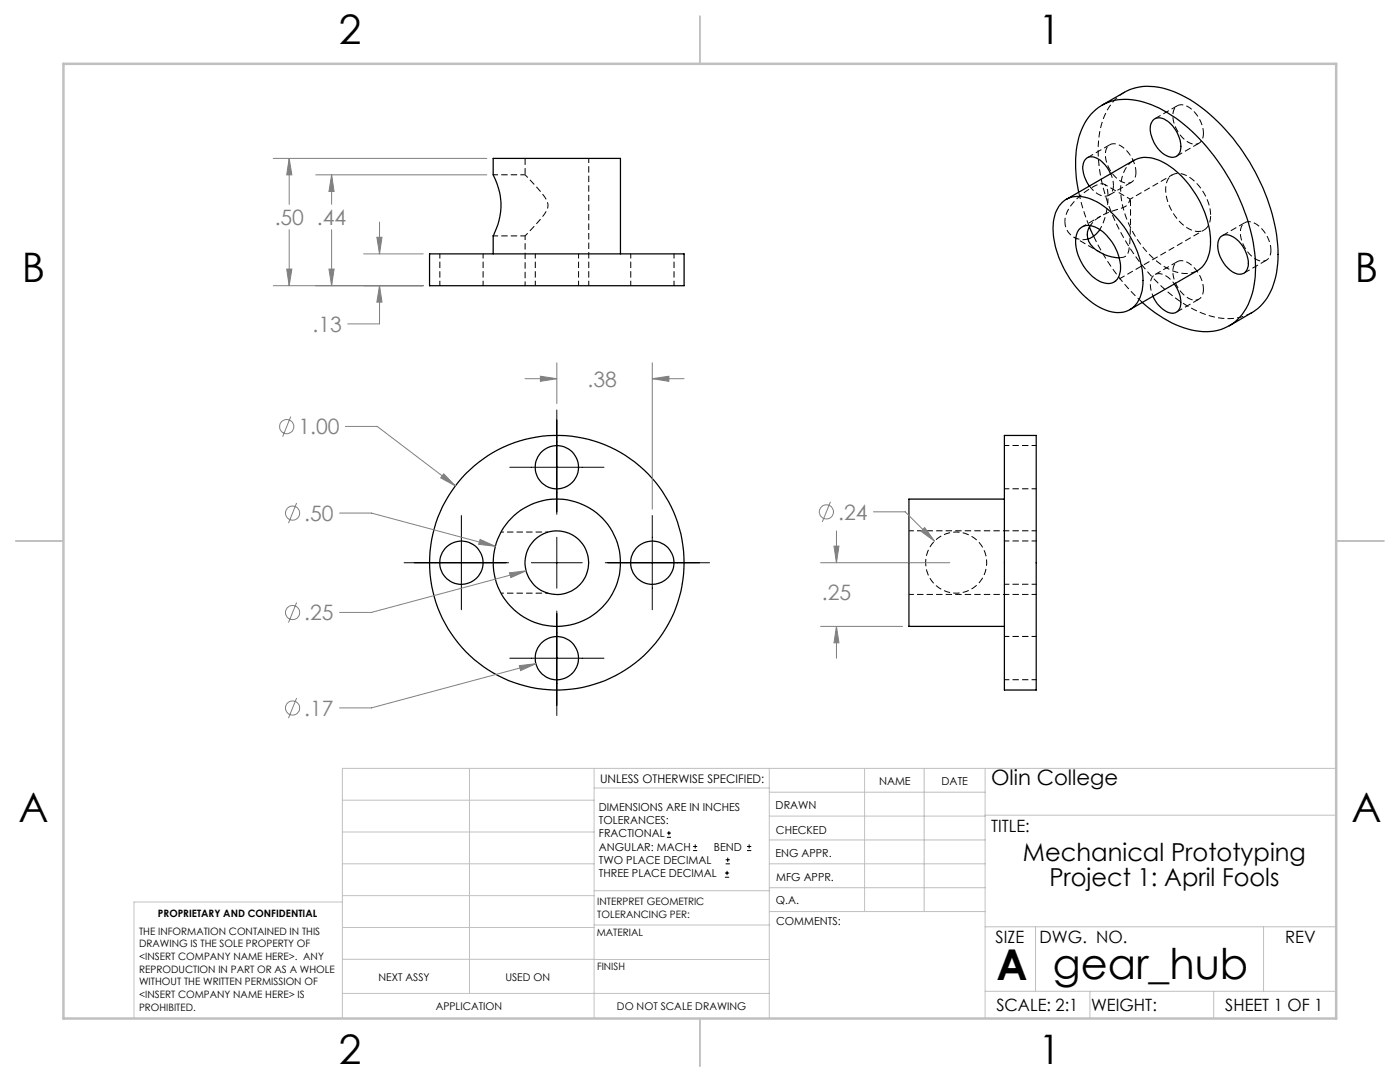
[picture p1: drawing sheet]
<svg xmlns="http://www.w3.org/2000/svg" width="279mm" height="216mm" viewBox="0 0 279 216" stroke-linecap="round" stroke-linejoin="round" font-family="sans-serif">
<path d="M222.3 56.3l18-10.4M234.4 56.6a3.9 3.9 0 0 0-3.6-1.9 2.23 2.23 0 0 0-1.2 2.7l.5 1.7M100 118.4h9.4M109.4 106.2h-9.4" fill="none" stroke="#000" stroke-width=".2" stroke-dasharray="1.3 .6" stroke-dashoffset=".7" stroke-linecap="butt"/>
<g fill="none" stroke="#000" stroke-width=".25">
<path d="M212.8 39.8l13.5-7.8a6.5 6.5 0 0 1 6.6 .8 19.7 19.7 0 0 1 8.7 16 6.1 6.1 0 0 1-2.6 5.2l-13.5 7.8M215.3 38.3a21.8 21.8 0 0 1 .5-12.4 9.4 9.4 0 0 1 11.6-5.8 26.5 26.5 0 0 1 12.7 8.4 40.9 40.9 0 0 1 10.4 22.9 16.5 16.5 0 0 1-2.5 11.3 9.4 9.4 0 0 1-10.2 3.2 23.4 23.4 0 0 1-9.8-5.5M219.9 21l4.5-2.6a11.1 11.1 0 0 1 9.8-.1 31.5 31.5 0 0 1 13.3 11.2 38.4 38.4 0 0 1 7.6 21.3 14.4 14.4 0 0 1-3.6 10.3l-1.6 1.2-4.6 2.7M221.7 34.7a5.1 5.1 0 0 0-4.1-3.4 2.28 2.28 0 0 0-1.4 3.2l.4 1.3 .8 1.3M230.1 24a2.1 2.1 0 0 1 2.9 .2 6.4 6.4 0 0 1 2.5 6.1 1.9 1.9 0 0 1-3.1 .5 6.5 6.5 0 0 1-2.7-6zM85.7 50.7h50.8v6.3h-50.8zM98.4 50.7v-3.6a12.7 12.7 0 0 0 0-12.2v-3.3h25.4v19.1M211.9 40.4a5.3 5.3 0 0 1 6.4-.4 19.4 19.4 0 0 1 9.7 13.9 8.4 8.4 0 0 1-1.7 7.2 5.4 5.4 0 0 1-6.3 .5 19.5 19.5 0 0 1-9.8-15.3 7.7 7.7 0 0 1 1.7-5.9zM215.4 45.7a2.68 2.68 0 0 1 3.4-.3 9.4 9.4 0 0 1 4.8 8.9 2.54 2.54 0 0 1-4 1.9 9.4 9.4 0 0 1-4.8-9.1l.2-.8zM217.4 45.3l.8 1.8M217.6 45a3.5 3.5 0 0 0 1.3 5 8.4 8.4 0 0 0 4.4 1.4M219.5 45.8a4.4 4.4 0 0 1-2.4 1.9"/>
<path d="M234.4 56.7a5.3 5.3 0 0 1 1 5 1.88 1.88 0 0 1-3 .2 5.8 5.8 0 0 1-2.3-2.8M243.6 47.3a2.2 2.2 0 0 1 2.9 .2 6.4 6.4 0 0 1 2.6 5.8 1.78 1.78 0 0 1-2.9 1.1 6.2 6.2 0 0 1-3-6.6zM200.4 86.9h6.4v50.8h-6.4zM200.4 99.6h-19v25.4h19"/>
<circle cx="111.1" cy="93.2" r="4.3"/>
<circle cx="92.1" cy="112.3" r="4.3"/>
<circle cx="111.1" cy="112.3" r="6.4"/>
<circle cx="111.1" cy="112.3" r="25.4"/>
<circle cx="111.1" cy="112.3" r="12.7"/>
<circle cx="130.2" cy="112.3" r="4.3"/>
<circle cx="111.1" cy="131.3" r="4.3"/>
</g>
<path d="M104.8 34.9l1.3 1.4a13.2 13.2 0 0 1 3.2 4.4v.6a9.9 9.9 0 0 1-2.7 3.9l-1.8 1.9M225.6 39.7l-5.2-2.9M233.9 34.9l-8.4 4.9M214.3 47.3l5.2 3M219.5 45.8a12.8 12.8 0 0 0 1.4-8.2 1.2 1.2 0 0 0-1.9-.7 12.9 12.9 0 0 0-6.1 5.6l-.4 1.7M184.7 112.3a6.1 6.1 0 0 0 9 5.4 6.1 6.1 0 0 0 .6-10.5 6.1 6.1 0 0 0-9.5 4.3l-.1 .8" fill="none" stroke="#000" stroke-width=".2" stroke-dasharray="1.3 .6" stroke-dashoffset=".5" stroke-linecap="butt"/>
<g fill="none" stroke="#000" stroke-width=".2" stroke-dasharray="1.3 .6" stroke-dashoffset=".3" stroke-linecap="butt">
<path d="M104.8 34.9h-6.4M87.8 50.6v6.4M96.4 57v-6.4M98.4 47.1h6.4M106.8 50.6v6.4M115.5 57v-6.4M117.5 57v-25.4M125.9 50.6v6.4M134.5 57v-6.4M200.5 97.5h6.3M206.8 88.9h-6.3M181.4 118.6h25.4"/>
<path d="M200.5 116.6h6.3M206.8 107.9h-6.3M206.8 105.9h-25.4M200.5 135.6h6.3M206.8 127h-6.3"/>
</g>
<path d="M222.2 37l-.2-1.3-.3-1.1M225.6 39.8h-.1a2.34 2.34 0 0 1-2.1 1.9 9.7 9.7 0 0 0-5.8 3.3M104.8 47.1v9.9M219.7 43.1l-3.7 2.2" fill="none" stroke="#000" stroke-width=".2" stroke-dasharray="1.3 .6" stroke-dashoffset=".4" stroke-linecap="butt"/>
<g fill="none" stroke="#000" stroke-width=".2" stroke-dasharray="1.3 .6" stroke-dashoffset="-.1" stroke-linecap="butt">
<path d="M104.8 31.6v3.3M215.3 38.3a38.1 38.1 0 0 0 2.1 7M221.3 38.9l4.5-2.5M221.5 28.9l-4.5 2.6M226.3 32a6.2 6.2 0 0 0-2.7 5.8 19.5 19.5 0 0 0 9.9 16 6 6 0 0 0 5.5 .2M234.8 31.2l4.5-2.6M235 21.1l-4.5 2.6M223.4 51.4a1.65 1.65 0 0 0 1.9-1.6 78.3 78.3 0 0 0 .3-10.1M235 52.2l-4.5 2.6M241.6 43a9.4 9.4 0 0 0-5.6-8.3 2.58 2.58 0 0 0-3.4 2.9 9.5 9.5 0 0 0 5.4 8.4 2.55 2.55 0 0 0 3.6-2.6v-.4M248.3 54.5l4.4-2.6M248.4 44.4l-4.5 2.6"/>
<path d="M234.8 62.3l4.5-2.6"/>
</g>
<path d="M224.4 18.4a11.2 11.2 0 0 0-5.1 8.9 34.2 34.2 0 0 0 5 20.2 34.9 34.9 0 0 0 14.9 14.7 11.7 11.7 0 0 0 10.6 .2M217.4 37.1a3.7 3.7 0 0 0 3.7 2 2.03 2.03 0 0 0 1.1-2.1M218.3 47.1a41.7 41.7 0 0 0 9.7 13.2" fill="none" stroke="#000" stroke-width=".2" stroke-dasharray="1.3 .6" stroke-linecap="butt"/>
<path d="M212.5 44.2a3.6 3.6 0 0 0 4.6 3.5" fill="none" stroke="#000" stroke-width=".2" stroke-dasharray="1.3 .6" stroke-dashoffset=".1" stroke-linecap="butt"/>
<path d="M226.7 34.4a6.3 6.3 0 0 0-4-5.7 1.84 1.84 0 0 0-2.1 2.4 6.2 6.2 0 0 0 4.1 5.4 1.79 1.79 0 0 0 2-2.1M240.2 26.6a6.3 6.3 0 0 0-4-5.7 1.84 1.84 0 0 0-2.1 2.4 6.2 6.2 0 0 0 4.1 5.5 1.79 1.79 0 0 0 2-2.2M240.2 57.7a6.3 6.3 0 0 0-4-5.6 1.84 1.84 0 0 0-2.1 2.3 6.2 6.2 0 0 0 4.1 5.5 1.79 1.79 0 0 0 2-2.2M253.6 49.9a6.3 6.3 0 0 0-3.9-5.6 1.84 1.84 0 0 0-2.2 2.3 6.2 6.2 0 0 0 4.2 5.5 1.79 1.79 0 0 0 1.9-2.2" fill="none" stroke="#000" stroke-width=".2" stroke-dasharray="1.3 .6" stroke-dashoffset=".2" stroke-linecap="butt"/>
<g fill="none" stroke="#808080" stroke-width=".2">
<path d="M54.5 31.6h42.7M57.7 31.6l.5 3.3h-1zM57.7 31.6v9.2M63 34.9h34.2M66.2 34.9l.5 3.3h-1zM66.2 34.9v5.9M54.5 57h30M57.2 53.7h1l-.5 3.3zM57.7 45.8v11.2M65.7 53.7h1l-.5 3.3zM66.2 45.8v11.2M72.6 50.7h11.9"/>
<path d="M75.2 47.3h1l-.5 3.4zM75.7 57l.5 3.3h-1zM75.7 57v7.6h-6.3M75.7 44.3v6.4M104.8 75.6h6.3M107.8 75.1l3.3 .5-3.3 .5zM111.1 72.4v8.1M130.2 75.6l3.3-.5v1zM130.2 72.4v29.2M130.2 75.6h6.3M58 83.1l-1.6 4M68.9 85.1h6.4l15.6 11.8"/>
<path d="M88.5 94.5l2.4 2.4-3-1.5zM59.2 100.4l-1.6 4M67.8 102.4h6.3l24.7 6.6M95.8 107.6l3 1.4-3.3-.4zM101.7 114.3l3.3-.4-3 1.4zM105 113.9l-30.9 8.3h-6.3M163.8 112.3h25.7M165.7 100.1l-1.6 4M166.4 109h1l-.5 3.3zM166.9 105.9v6.4M174.3 102.1h6.4l5.8 5.9M183.8 106l.7-.7 2 2.7z"/>
<path d="M59.2 120.2l-1.6 4M59.2 139.3l-1.6 4M103.6 132.8l3.4-.4-3.1 1.4zM107 132.4l-32.9 8.9h-6.3M163.8 125h16.3M166.9 125l.5 3.3h-1zM166.9 125v6.3"/>
<circle cx="57.2" cy="85.1" r="1.41"/>
<circle cx="58.4" cy="102.4" r="1.41"/>
<circle cx="164.9" cy="102.1" r="1.41"/>
<circle cx="58.4" cy="122.2" r="1.42"/>
<circle cx="58.4" cy="141.3" r="1.42"/>
</g>
<g fill="none" stroke="#000" stroke-width=".2">
<path d="M101.7 93.2h18.8M111.1 81.8v20.8M80.6 112.3h20.9M92.1 102.9v18.8M106 112.3h10.2M111.1 107.2v10.2M120.8 112.3h20.8M130.2 102.9v18.8M101.7 131.3h18.8M111.1 121.9v20.9M133.1 167.1h.8M133.1 166.2h.8"/>
<path d="M133.5 165.8v.9M138.3 169.7h.8M138.3 168.9h.8M138.7 168.5v.8M144.7 175h.8M144.7 174.2h.8M144.8 172.4h.9M144.8 171.6h.9M145.1 173.8v.8M145.2 171.1v.9M149.1 169.7h.8M149.1 168.9h.8"/>
<path d="M149.5 168.5v.8"/>
</g>
<g fill="none" stroke="#c0c0c0" stroke-width=".2">
<path d="M68.3 159.7h50.3M93.7 153.3v44.9M118.6 153.3v49.9M118.6 157.2h34.9M153.5 153.3v49.9M153.5 158.1h43.1M172.5 153.3v28.6M184.4 153.3v28.6M196.6 153.3v49.9M266.7 153.3h-198.4v49.9M68.3 178.7h50.3M68.3 172.4h50.3"/>
<path d="M68.3 166h50.3M68.3 180h-41.6v23.2M118.6 177.7h35M153.5 167.6h43.1M153.5 162.8h43.1M153.5 172.4h43.1M153.5 177.1h43.1M196.6 162.7h70.1M68.3 198.2h85.2M68.3 191.4l85.2 .1M68.3 185.1h50.3M118.6 184.6h35"/>
<path d="M153.6 181.9h43M196.6 197.8h70.1M196.6 184.9h70.1M206.7 184.9v12.9M217.5 197.8v5.4M242.2 197.8v5.4M252.2 184.9v12.9"/>
</g>
<path d="M139.7 3.2v9.5M3.1 107.9h9.6M266.7 107.9h9.5M139.7 203.2v9.6" fill="none" stroke="#c0c0c0" stroke-width=".25"/>
<path d="M12.7 12.7h254v190.5h-254z" fill="none" stroke="#c0c0c0" stroke-width=".5"/>
<path d="M88.5 94.5l-.6 .9 3 1.5zM95.8 107.6l-.3 1 3.3 .4zM101.7 114.3l.3 1 3-1.4zM103.6 132.8l.3 1 3.1-1.4zM107.8 75.1l3.3 .5-3.3 .5zM130.2 75.6l3.3-.5v1zM57.2 53.7h1l-.5 3.3zM57.7 31.6l.5 3.3h-1zM75.7 57l.5 3.3h-1zM75.2 47.3h1l-.5 3.4zM65.7 53.7h1l-.5 3.3zM66.2 34.9l.5 3.3h-1zM183.8 106l2.7 2-2-2.7zM166.4 109h1l-.5 3.3zM166.9 125l.5 3.3h-1z" fill="#808080"/>
<g font-size="8.5">
<text x="198.9" y="195.5">A</text>
<text x="210.1" y="195.4">gear_hub</text>
</g>
<g font-size="8.1">
<text x="67.6" y="8.9">2</text>
<text x="207.3" y="8.9">1</text>
<text x="4.4" y="56.2">B</text>
<text x="270.4" y="56.2">B</text>
<text x="3.7" y="164.1">A</text>
<text x="269.7" y="164.1">A</text>
<text x="67.6" y="212.4">2</text>
<text x="207.3" y="212.4">1</text>
</g>
<g font-size="4.9">
<text x="204.2" y="171.8">Mechanical Prototyping</text>
<text x="209.4" y="176.7">Project 1: April Fools</text>
</g>
<g font-size="4.2" fill="#808080">
<text x="54.8" y="44.9">.50 .44</text>
<text x="62.4" y="66.2">.13</text>
<text x="117.2" y="77.2">.38</text>
<text x="59.6" y="86.7">1.00</text>
<text x="60.7" y="103.9">.50</text>
<text x="167.3" y="103.7">.24</text>
<text x="164" y="119.6">.25</text>
<text x="60.7" y="123.8">.25</text>
<text x="60.7" y="142.8">.17</text>
</g>
<text font-size="4.2" x="197.8" y="156.7">Olin College</text>
<g font-size="3.4">
<text x="197.8" y="166">TITLE:</text>
<text x="198.7" y="188.1">SIZE</text>
<text x="207.5" y="188.1">DWG. NO.</text>
<text x="256.5" y="188.2">REV</text>
<text x="198.8" y="201.7">SCALE: 2:1</text>
<text x="217.7" y="201.8">WEIGHT:</text>
<text x="244.5" y="201.7">SHEET 1 OF 1</text>
</g>
<text font-size="2.4" x="119.8" y="156.2">UNLESS OTHERWISE SPECIFIED:</text>
<g font-size="2.2">
<text x="119.5" y="161.8">DIMENSIONS ARE IN INCHES</text>
<text x="154.8" y="161.4">DRAWN</text>
<text x="175.4" y="156.6">NAME</text>
<text x="187.9" y="156.7">DATE</text>
<text x="119.5" y="164.4">TOLERANCES:</text>
<text x="119.5" y="167.1">FRACTIONAL</text>
<text x="154.9" y="166.3">CHECKED</text>
<text x="119.5" y="169.7">ANGULAR: MACH</text>
<text x="119.5" y="172.4">TWO PLACE DECIMAL</text>
<text x="142.5" y="169.7">BEND</text>
<text x="154.8" y="171">ENG APPR.</text>
<text x="119.5" y="175">THREE PLACE DECIMAL</text>
<text x="154.9" y="175.7">MFG APPR.</text>
<text x="154.9" y="180.4">Q.A.</text>
<text x="154.9" y="184.6">COMMENTS:</text>
</g>
<g font-size="2.1">
<text x="75.5" y="195.7">NEXT ASSY</text>
<text x="100.9" y="195.7">USED ON</text>
<text x="86.9" y="201.5">APPLICATION</text>
<text x="123.1" y="201.6">DO NOT SCALE DRAWING</text>
</g>
<g font-size="2">
<text x="31.5" y="182.9">PROPRIETARY AND CONFIDENTIAL</text>
<text x="119.2" y="180.6">INTERPRET GEOMETRIC</text>
<text x="119.2" y="183.1">TOLERANCING PER:</text>
<text x="27.8" y="186.5">THE INFORMATION CONTAINED IN THIS</text>
<text x="27.8" y="189">DRAWING IS THE SOLE PROPERTY OF</text>
<text x="27.8" y="191.6">&lt;INSERT COMPANY NAME HERE&gt;. ANY</text>
<text x="119.1" y="186.7">MATERIAL</text>
<text x="27.8" y="194.1">REPRODUCTION IN PART OR AS A WHOLE</text>
<text x="27.8" y="196.6">WITHOUT THE WRITTEN PERMISSION OF</text>
<text x="119.1" y="193.5">FINISH</text>
<text x="27.8" y="199.1">&lt;INSERT COMPANY NAME HERE&gt; IS</text>
<text x="27.8" y="201.7">PROHIBITED.</text>
</g>
</svg>
